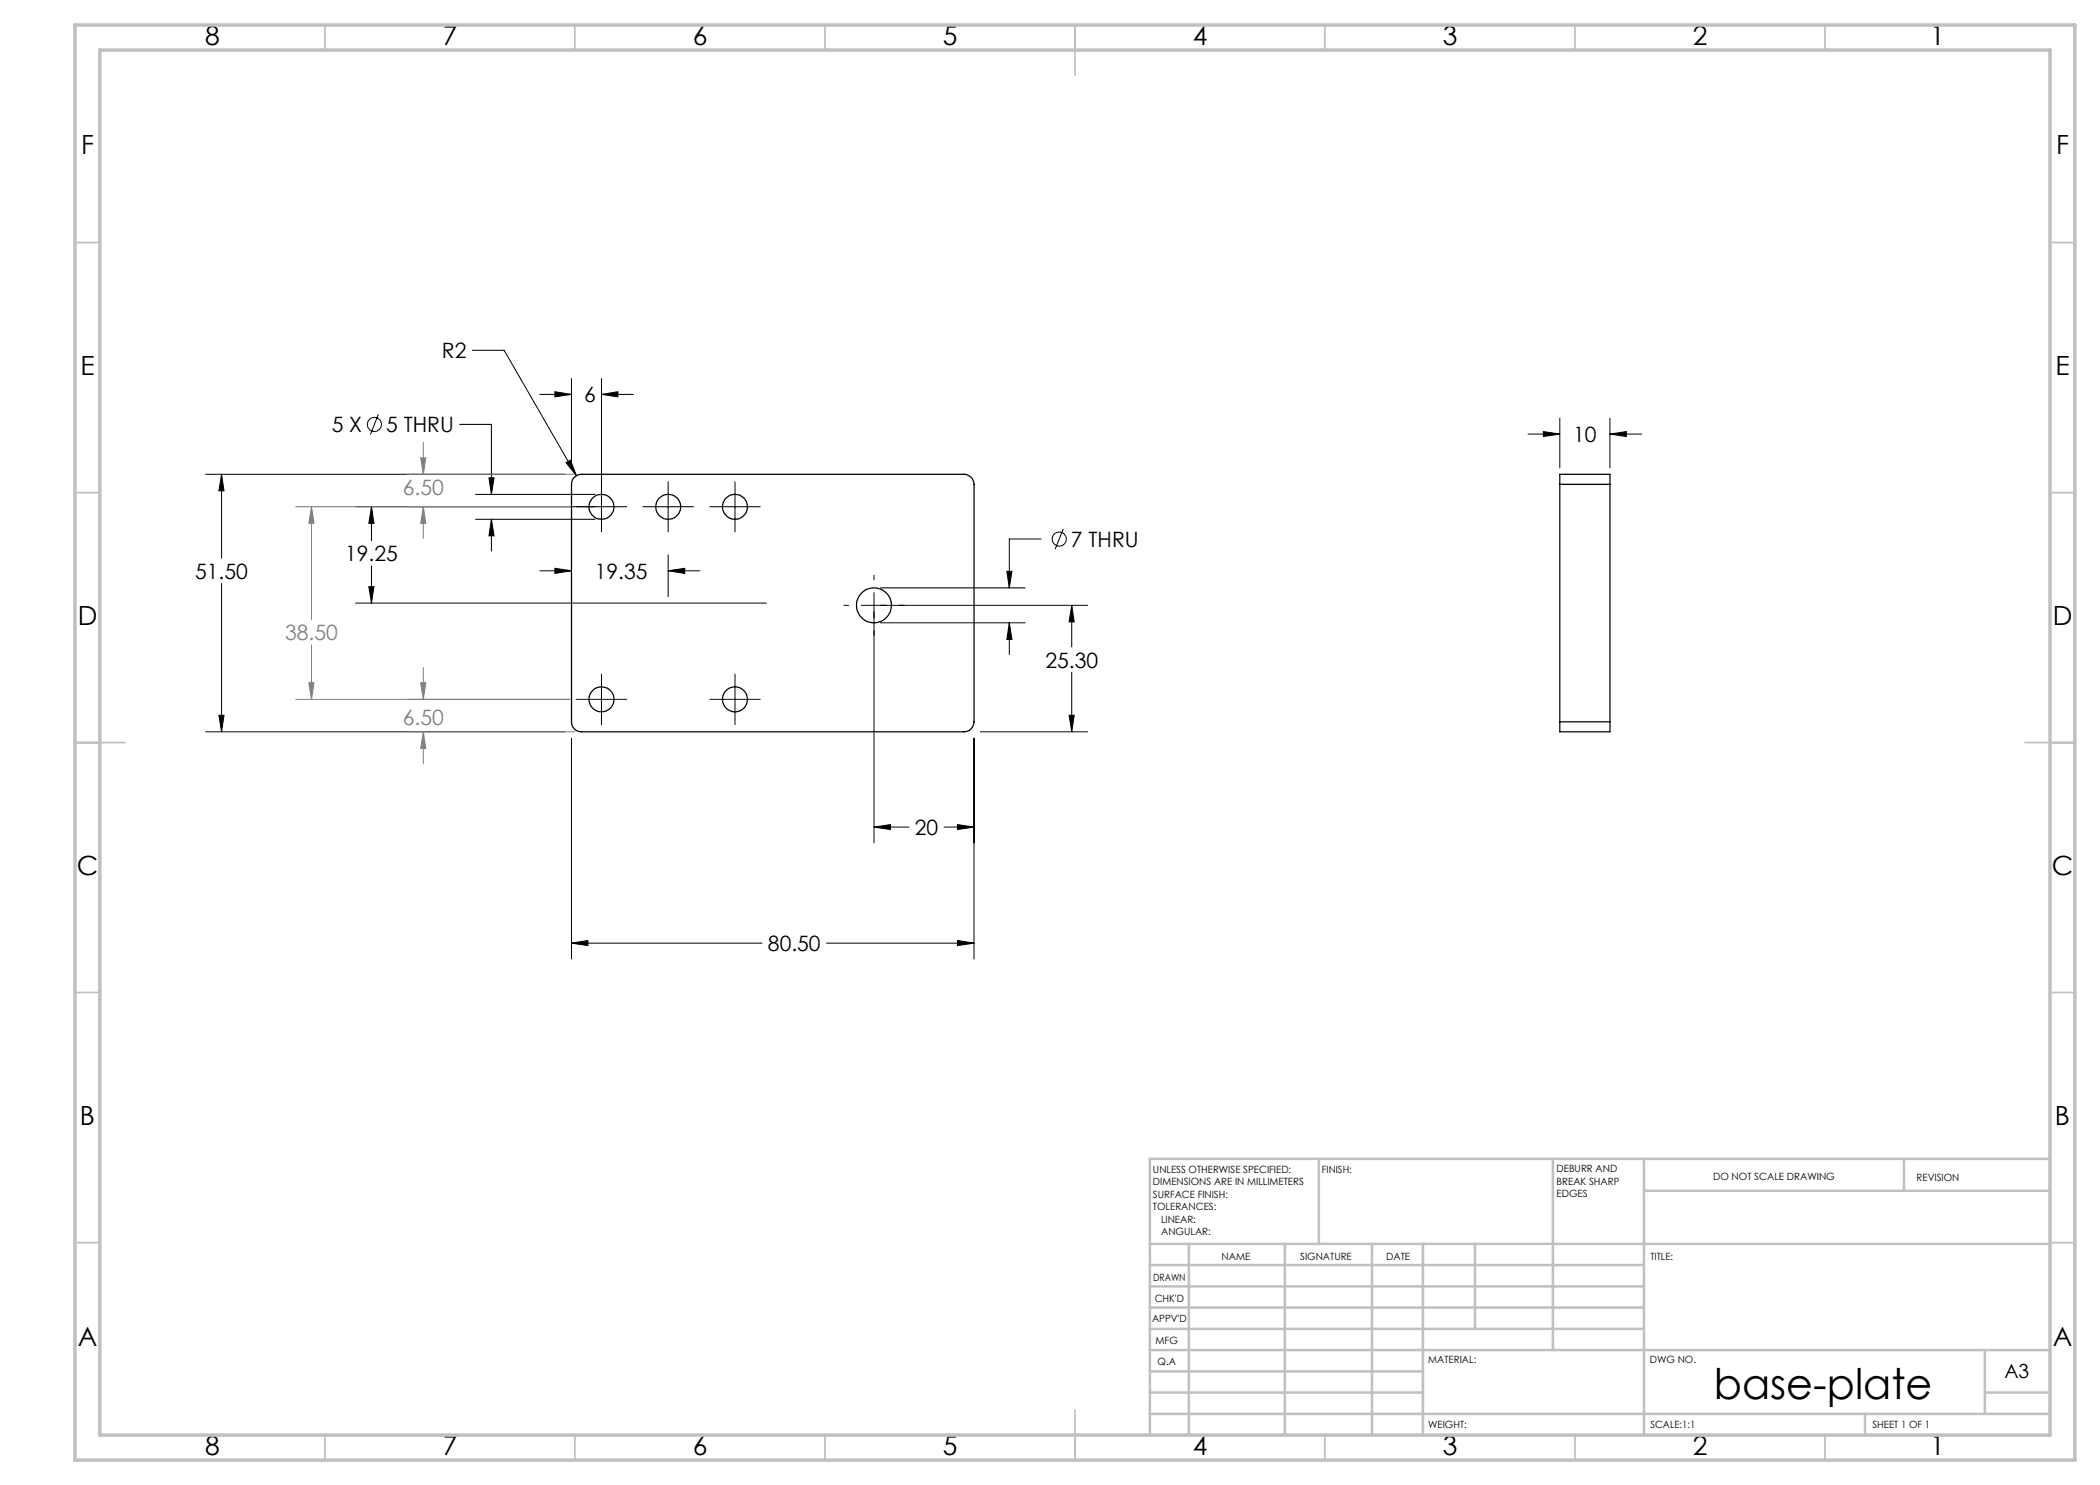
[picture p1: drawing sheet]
<svg xmlns="http://www.w3.org/2000/svg" width="420mm" height="297mm" viewBox="0 0 420 297" stroke-linecap="round" stroke-linejoin="round" font-family="sans-serif">
<g fill="none" stroke="#000" stroke-width=".2">
<path d="M94.5 70.1h6.3l14.5 25M107.9 78.9h6.4M111 78.3l3.3 .6-3.3 .5zM114.3 75.7v17.9M120.3 78.9l3.3-.6v1.1zM120.3 75.7v30.7M120.3 78.9h6.3M41.1 94.9h71.9M44.3 94.9v16.8M44.3 94.9l.5 3.3h-1zM75.7 82.9l-1.6 4M91.9 84.9h6.4v14"/>
<path d="M95.1 98.9h23.9M97.8 95.6h1l-.5 3.3zM113.2 92.5l.9-.5 1.2 3.1zM133.6 96.3v10.1M147 96.3v10.1M305.6 86.8h6.4M308.7 86.3l3.3 .5-3.3 .5zM312 83.6v10M322 86.8l3.3-.5v1zM322 83.6v10M322 86.8h6.3M44.3 116.7v29.7"/>
<path d="M71.1 101.3h54.2M73.8 117.3h1l-.5 3.3zM74.3 101.3v6.9M74.3 113.2v7.4M74.3 101.3l.5 3.4h-1zM95.1 103.9h23.9M98.3 103.9v6.3M98.3 103.9l.5 3.3h-1zM107.9 114.2h6.4M111 113.7l3.3 .5-3.3 .5zM114.3 111v8.3M128.6 101.3h10.1"/>
<path d="M133.6 114.2l3.3-.5v1zM133.6 111v8.3M133.6 114.2h6.4M142 101.3h10M174.8 115v1M174.8 118.5v50.1M176.1 117.6h28.9M201.4 114.3h1l-.5 3.3zM208.2 107.8h-6.3v9.8M212.7 105.8l-1.7 4.1M71.1 120.6h82.2M115.3 139.9h10"/>
<path d="M120.3 134.8v10.1M142 139.9h10M147 134.8v10.1M168.8 121.1h.9M176.1 124.6h28.9M201.9 124.6v6.3M201.9 124.6l.5 3.3h-1zM214.3 121.1l.5 3.3h-1zM214.3 121.1v8.3M214.3 134.4v12M217.5 121.1h-45.2M41.1 146.4h71.9"/>
<path d="M43.8 143h1l-.5 3.4zM114.3 147.6v44.2M194.8 147.6v44.2M196.1 146.4h21.4M213.8 143h1l-.5 3.4zM174.8 165.4l3.3-.5v1zM174.8 165.4h7M188.8 165.4h6M191.5 164.9l3.3 .5-3.3 .5zM114.3 188.6l3.3-.5v1zM114.3 188.6h38.1M165.3 188.6h29.5"/>
<path d="M191.5 188.1l3.3 .5-3.3 .5z"/>
<circle cx="74.9" cy="84.9" r="1.41"/>
<circle cx="211.9" cy="107.8" r="1.4"/>
</g>
<g fill="none" stroke="#808080" stroke-width=".2">
<path d="M81.5 94.9h33.5M84.1 91.6h1.1l-.5 3.3zM84.7 88.5v6.4M59.1 101.3h54.9M62.3 101.3l.5 3.4h-1zM62.3 101.3v22.6M84.7 101.3l.5 3.4h-1.1zM84.7 101.3v6.4M59.1 139.9h54.9M61.8 136.6h1l-.5 3.3zM62.3 129v10.9M84.1 136.6h1.1l-.5 3.3z"/>
<path d="M84.7 133.5v6.4M81.5 146.4h33.5M84.7 146.4l.5 3.3h-1.1zM84.7 146.4v6.3"/>
</g>
<g fill="none" stroke="#c0c0c0" stroke-width=".35">
<path d="M65 5v5M115 5v5M165 5v5M215 5v10M265 5v5M315 5v5M365 5v5M15 48.5h5M410 48.5h5M15 98.5h5M410 98.5h5M15 148.5h10"/>
<path d="M405 148.5h10M15 198.5h5M410 198.5h5M15 248.5h5M410 248.5h5M65 287v5M115 287v5M165 287v5M215 282v10M265 287v5M315 287v5M365 287v5"/>
</g>
<g fill="none" stroke="#c0c0c0" stroke-width=".5">
<path d="M263.8 231.8v17M310.6 231.8v38.2M328.8 231.8v55.2M328.8 238.2h81.2M380.8 231.8v6.4M410 231.8h-180v55.2M230 248.8h180M230 257.3h98.8M230 253h98.8M237.8 248.8v38.2M257 248.8v38.2M274.4 248.8v38.2"/>
<path d="M284.6 248.8v38.2M295 248.8v17M230 265.8h98.8M230 261.5h98.8M230 278.5h54.6M230 274.3h54.6M230 270h180M397 278.5h13M397 270v12.8M230 282.8h180M373 282.8v4.2"/>
</g>
<path d="M15 5h400v287h-400zM20 10h390v277h-390z" fill="none" stroke="#c0c0c0" stroke-width=".7"/>
<path d="M43.8 143h1l-.5 3.4zM44.3 94.9l.5 3.3h-1zM114.3 188.6l3.3-.5v1zM191.5 188.1l3.3 .5-3.3 .5zM133.6 114.2l3.3-.5v1zM111 113.7l3.3 .5-3.3 .5zM98.3 103.9l.5 3.3h-1zM97.8 95.6h1l-.5 3.3zM74.3 101.3l.5 3.4h-1zM73.8 117.3h1l-.5 3.3zM120.3 78.9l3.3-.6v1.1zM111 78.3l3.3 .6-3.3 .5zM201.9 124.6l.5 3.3h-1zM201.4 114.3h1l-.5 3.3zM214.3 121.1l.5 3.3h-1zM213.8 143h1l-.5 3.4zM174.8 165.4l3.3-.5v1zM191.5 164.9l3.3 .5-3.3 .5zM113.2 92.5l2.1 2.6-1.2-3.1zM322 86.8l3.3-.5v1zM308.7 86.3l3.3 .5-3.3 .5z" fill="#000"/>
<path d="M84.1 136.6h1.1l-.5 3.3zM84.7 146.4l.5 3.3h-1.1zM61.8 136.6h1l-.5 3.3zM62.3 101.3l.5 3.4h-1zM84.7 101.3l.5 3.4h-1.1zM84.1 91.6h1.1l-.5 3.3z" fill="#808080"/>
<g fill="none" stroke="#000" stroke-width=".25">
<path d="M114.9 95.5l.6-.5 .8-.1h76.5a2.05 2.05 0 0 1 2 2v47.5a2.05 2.05 0 0 1-2 2h-76.5a1.99 1.99 0 0 1-2-2v-47.5a1.91 1.91 0 0 1 .6-1.4zM312 96.9v-2h10v2M312 96.9v47.5M312 96.9h10M322 96.9v47.5M312 144.4v2h10v-2M312 144.4h10"/>
<circle cx="120.3" cy="101.4" r="2.49"/>
<circle cx="133.6" cy="101.4" r="2.49"/>
<circle cx="147" cy="101.4" r="2.49"/>
<circle cx="120.3" cy="139.9" r="2.5"/>
<circle cx="147" cy="139.9" r="2.5"/>
<circle cx="174.8" cy="121.1" r="3.5"/>
</g>
<text font-size="8.5" x="342.8" y="279.7">base-plate</text>
<g font-size="5.3">
<text x="41" y="9">8</text>
<text x="88.5" y="9">7</text>
<text x="138.5" y="9">6</text>
<text x="188.5" y="9">5</text>
<text x="238.5" y="9">4</text>
<text x="288.5" y="9">3</text>
<text x="338.5" y="9">2</text>
<text x="386" y="9">1</text>
<text x="16.2" y="30.7">F</text>
<text x="411.2" y="30.7">F</text>
<text x="16.1" y="75">E</text>
<text x="411.1" y="75">E</text>
<text x="15.5" y="125">D</text>
<text x="410.5" y="125">D</text>
<text x="15.4" y="175">C</text>
<text x="410.4" y="175">C</text>
<text x="16" y="225">B</text>
<text x="411" y="225">B</text>
<text x="15.5" y="269.2">A</text>
<text x="410.5" y="269.2">A</text>
<text x="41" y="291">8</text>
<text x="88.5" y="291">7</text>
<text x="138.5" y="291">6</text>
<text x="188.5" y="291">5</text>
<text x="238.5" y="291">4</text>
<text x="288.5" y="291">3</text>
<text x="338.5" y="291">2</text>
<text x="386" y="291">1</text>
</g>
<g font-size="4.2">
<text x="88.4" y="71.6">R2</text>
<text x="116.9" y="80.4">6</text>
<text x="66.3" y="86.4">5 X</text>
<text x="77.2" y="86.4">5 THRU</text>
<text x="314.6" y="88.4">10</text>
<text x="69" y="112.2">19.25</text>
<text x="214.2" y="109.4">7 THRU</text>
<text x="39" y="115.7">51.50</text>
<text x="118.9" y="115.7">19.35</text>
<text x="209.1" y="133.5">25.30</text>
<text x="183" y="167">20</text>
<text x="153.6" y="190.2">80.50</text>
</g>
<g font-size="4.2" fill="#808080">
<text x="80.6" y="99">6.50</text>
<text x="57" y="128">38.50</text>
<text x="80.6" y="144.9">6.50</text>
</g>
<text font-size="3.9" x="400.9" y="275.5">A3</text>
<g font-size="2">
<text x="230.6" y="234.6">UNLESS OTHERWISE SPECIFIED:</text>
<text x="230.6" y="237.1">DIMENSIONS ARE IN MILLIMETERS</text>
<text x="230.6" y="239.6">SURFACE FINISH:</text>
<text x="264.4" y="234.6">FINISH:</text>
<text x="311.3" y="234.5">DEBURR AND</text>
<text x="311.3" y="237">BREAK SHARP</text>
<text x="311.3" y="239.5">EDGES</text>
<text x="342.6" y="236">DO NOT SCALE DRAWING</text>
<text x="383.3" y="236.2">REVISION</text>
<text x="230.6" y="242.1">TOLERANCES:</text>
<text x="232.2" y="244.6">LINEAR:</text>
<text x="232.2" y="247.1">ANGULAR:</text>
<text x="244.3" y="252">NAME</text>
<text x="260" y="251.9">SIGNATURE</text>
<text x="277.2" y="251.9">DATE</text>
<text x="330.1" y="251.9">TITLE:</text>
<text x="230.6" y="256.1">DRAWN</text>
<text x="230.9" y="260.3">CHK'D</text>
<text x="230.4" y="264.4">APPV'D</text>
<text x="231.1" y="268.8">MFG</text>
<text x="231.5" y="273">Q.A</text>
<text x="285.6" y="272.5">MATERIAL:</text>
<text x="330" y="272.5">DWG NO.</text>
<text x="285.6" y="285.5">WEIGHT:</text>
<text x="330.1" y="285.6">SCALE:1:1</text>
<text x="374.5" y="285.6">SHEET 1 OF 1</text>
</g>
</svg>
